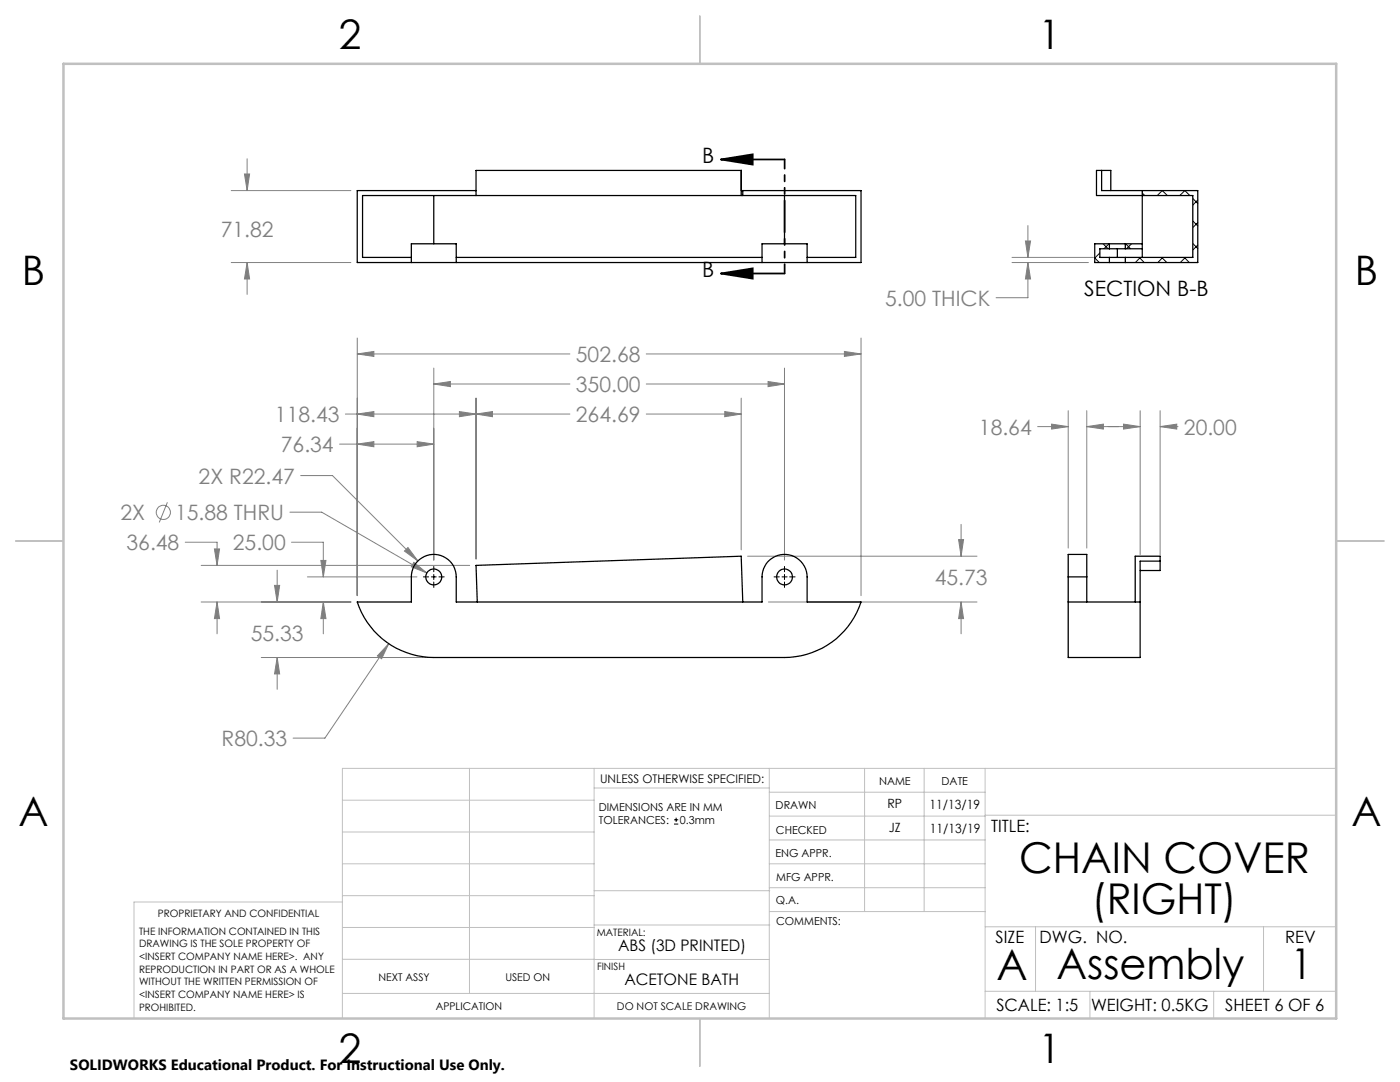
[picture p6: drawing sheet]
<svg xmlns="http://www.w3.org/2000/svg" width="279mm" height="216mm" viewBox="0 0 279 216" stroke-linecap="round" stroke-linejoin="round" font-family="sans-serif">
<g fill="none" stroke="#808080" stroke-width=".2">
<path d="M46.1 38h23.9M48.8 34.7h1l-.5 3.3zM49.3 31.7v6.3M46.1 52.4h23.9M49.3 52.4l.5 3.3h-1zM49.3 52.4v6.3M202 52.4h15.2M202 51.4h16.2M204.6 48.1h1.1l-.6 3.3zM205.1 52.4l.6 3.3h-1.1zM205.1 52.4v7h-6.3M205.1 45v6.4"/>
<path d="M71.3 70.6l3.3-.5v1zM71.3 67.5v51.4M71.3 70.6h42.4M86.6 76.6l3.3-.5v1.1zM86.6 73.4v38.4M86.6 76.6h27.1M95 79.4v32.1M129 76.6h27.6M129 70.6h42.8M147.9 79.4v30.3M153.3 76.1l3.3 .5-3.3 .6zM156.6 73.4v38.4"/>
<path d="M168.5 70.1l3.3 .5-3.3 .5zM171.8 67.5v51.4M60 94.9h6.4l17 17M67.8 88.6h18.8M68.9 82.6h44.8M71.3 82.6l3.3-.5v1zM71.3 88.6l3.3-.5v1zM83.3 88.1l3.3 .5-3.3 .5zM91.7 82.1l3.3 .5-3.3 .5zM95 82.6l3.3-.5v1zM129 82.6h18.9M144.6 82.1l3.3 .5-3.3 .5z"/>
<path d="M207.1 85.1h6.1M209.9 84.6l3.3 .5-3.3 .5zM213.2 82v27.4M216.9 85.1l3.3-.5v1zM216.9 82v27.4M216.9 85.1h10.6M224.2 84.6l3.3 .5-3.3 .5zM227.5 82v28.7M231.5 85.1l3.3-.5v1zM231.5 85.1h3.6M231.5 82v28.7M33.4 100.2l-1.6 4"/>
<path d="M37 108.2h6.3v4.6M40.1 112.8h53.6M42.8 109.5h1l-.5 3.3zM54.8 116.8h1l-.5 3.3zM55.3 113.8v6.3M57.9 102.2h6.3l21 12.1M58.2 108.2h6.3v6.9M61.3 115.1h21.9M64 111.8h1.1l-.6 3.3zM80.7 110l.7-.7 2 2.6zM82.6 112.2l2.6 2.1-3.1-1.2zM149.2 111h45.8"/>
<path d="M191.3 107.7h1l-.5 3.3zM191.8 104.6v6.4M40.1 120.1h29.9M43.3 120.1l.5 3.3h-1zM43.3 120.1v6.4M52.1 131.2h33.2M55.3 131.2l.5 3.3h-1zM55.3 131.2v6.3M64.5 120.1l.6 3.3h-1.1zM64.5 120.1v6.4M77.6 128.4l-1.4 3-.9-.5zM77.6 128.4l-12.8 18.9h-6.3"/>
<path d="M153.4 120.1h41.6M191.8 120.1l.5 3.3h-1zM191.8 120.1v6.4"/>
<circle cx="32.6" cy="102.2" r="1.41"/>
</g>
<g fill="none" stroke="#000" stroke-width=".2">
<path d="M84.5 115.1h1M86.1 115.1h1M86.6 113v1.1M86.6 114.6v1M86.6 116.1v1.1M87.6 115.1h1.1M154.5 115.1h1M156.1 115.1h1M156.6 113v1.1M156.6 114.6v1M156.6 116.1v1.1M157.6 115.1h1.1"/>
<path d="M134.5 164.4h.9M134.5 163.6h.9M134.9 163.2v.8"/>
</g>
<path d="M143.9 31.8l6.3-1v2zM143.9 31.8h12.7M143.9 54.6l6.3-1v2zM143.9 54.6h12.7" fill="none" stroke="#000" stroke-width=".35"/>
<path d="M156.6 31.8v22.8" fill="none" stroke="#000" stroke-width=".35" stroke-dasharray="6.3 1.3 1.3 1.3 1.3 1.3" stroke-dashoffset="4.5"/>
<g fill="none" stroke="#c0c0c0" stroke-width=".2">
<path d="M68.3 159.7h50.3M93.7 153.3v44.9M118.6 153.3v49.9M118.6 157.2h34.9M153.5 153.3v49.9M153.5 158.1h43.1M172.5 153.3v28.6M184.4 153.3v28.6M196.6 153.3v49.9M266.7 153.3h-198.4v49.9M68.3 178.7h50.3M68.3 172.4h50.3"/>
<path d="M68.3 166h50.3M68.3 180h-41.6v23.2M118.6 177.7h35M153.5 167.6h43.1M153.5 162.8h43.1M153.5 172.4h43.1M153.5 177.1h43.1M196.6 162.7h70.1M68.3 198.2h85.2M68.3 191.4l85.2 .1M68.3 185.1h50.3M118.6 184.6h35"/>
<path d="M153.6 181.9h43M196.6 197.8h70.1M196.6 184.9h70.1M206.7 184.9v12.9M217.5 197.8v5.4M242.2 197.8v5.4M252.2 184.9v12.9"/>
</g>
<path d="M139.7 3.2v9.5M3.1 107.9h9.6M266.7 107.9h9.5M139.7 203.2v9.6" fill="none" stroke="#c0c0c0" stroke-width=".25"/>
<path d="M12.7 12.7h254v190.5h-254z" fill="none" stroke="#c0c0c0" stroke-width=".5"/>
<path d="M143.9 31.8l6.3-1v2zM143.9 54.6l6.3-1v2z" fill="#000"/>
<path d="M91.7 82.1l3.3 .5-3.3 .5zM71.3 82.6l3.3-.5v1zM54.8 116.8h1l-.5 3.3zM55.3 131.2l.5 3.3h-1zM64 111.8h1.1l-.6 3.3zM64.5 120.1l.6 3.3h-1.1zM42.8 109.5h1l-.5 3.3zM43.3 120.1l.5 3.3h-1zM83.3 88.1l3.3 .5-3.3 .5zM71.3 88.6l3.3-.5v1zM86.6 76.6l3.3-.5v1.1zM153.3 76.1l3.3 .5-3.3 .6zM71.3 70.6l3.3-.5v1zM168.5 70.1l3.3 .5-3.3 .5zM95 82.6l3.3-.5v1zM144.6 82.1l3.3 .5-3.3 .5zM77.6 128.4l-2.3 2.5 .9 .5zM81.4 109.3l-.7 .7 2.7 1.9zM82.6 112.2l-.5 .9 3.1 1.2zM191.3 107.7h1l-.5 3.3zM191.8 120.1l.5 3.3h-1zM48.8 34.7h1l-.5 3.3zM49.3 52.4l.5 3.3h-1zM209.9 84.6l3.3 .5-3.3 .5zM216.9 85.1l3.3-.5v1zM224.2 84.6l3.3 .5-3.3 .5zM231.5 85.1l3.3-.5v1zM204.6 48.1h1.1l-.6 3.3zM205.1 52.4l.6 3.3h-1.1z" fill="#808080"/>
<g fill="none" stroke="#000" stroke-width=".25">
<path d="M86.6 39v9.6M95 39v-5h53l-.1 5M95 38h-23.7v14.4h10.8M148 38h23.8v14.4h-10.7M148.2 38v1M156.6 39v9.6M219.9 34v4h19.1v14.4h-14.4M221.7 38v-4h-2.9v5h19.3v12.4h-13.5M228 38v13.4M82.1 52.4v-3.8h9v3.8M82.1 52.4h9M82.1 51.4h-9.7v-12.4h98.4v12.4h-9.7"/>
<path d="M91.1 51.4h61M91.1 52.4h61M152.1 52.4h9M152.1 52.4v-3.8h9v3.8M221.4 51.4h3.2M221.4 52.4h3.2M221.4 48.6h3.2M221.4 49.6h3.2M221.4 49.6h-1.9v1.8h1.9M221.4 48.6h-2.9v3.8h2.9M221.4 48.6v1M221.4 51.4v1"/>
<path d="M223 49.6v1.8M224.6 48.6v1M224.6 51.4v1M224.6 48.6h3.4M224.6 49.6h3.4M213.2 115.1v-4.5h3.7v4.5M213.2 115.1h3.7M213.2 115.1v5M216.9 115.1v5M227.5 113.8h4v-2.8h-4.9v9.1M231.5 112h-4v8.1M71.3 120.1h10.8v-5a4.5 4.5 0 0 1 4.5-4.5 4.5 4.5 0 0 1 4.5 4.5v5h61v-5a4.5 4.5 0 0 1 4.5-4.5 4.5 4.5 0 0 1 4.5 4.5v5h10.7a16 16 0 0 1-15.2 11.1h-70a16.1 16.1 0 0 1-15.3-11.1z"/>
<path d="M95.2 120.1l-.2-7.3 52.9-1.8 .3 9.1M213.2 120.1v11.1h14.3v-11.1M213.2 120.1h14.3"/>
<circle cx="86.6" cy="115.1" r="1.6"/>
<circle cx="156.6" cy="115.1" r="1.59"/>
</g>
<g fill="none" stroke="#000" stroke-width=".2">
<path d="M228 38.5l.5 .5M231 39l1-1 1 1M235.4 39l1.1-1 1 1M238.1 39.6l.9 1M239 39.9l-.9 1M219.5 50.5l-1 1 .9 .9M220.1 48.6l1.1 1M221.3 48.6l-1 1M224.6 48.6l1 1M225.8 48.6l-1 1M227.4 51.4l1 1M227.6 51.4l-1 1"/>
<path d="M231.8 51.4l1.1 1M232.1 51.4l-1 1M236.4 51.4l.9 1M236.6 51.4l-1.1 1M238.1 48.6l.9 1M238.1 44.1l.9 1M239 44.4l-.9 1M239 48.9l-.9 1"/>
</g>
<g font-size="8.5">
<text x="203.4" y="174.2">CHAIN COVER</text>
<text x="217.9" y="182.3">(RIGHT)</text>
<text x="198.9" y="195.5">A</text>
<text x="210.8" y="195.4">Assembly</text>
<text x="257.6" y="195.4">1</text>
</g>
<g font-size="8.1">
<text x="67.6" y="9.7">2</text>
<text x="207.3" y="9.7">1</text>
<text x="4.4" y="57">B</text>
<text x="270.4" y="57">B</text>
<text x="3.7" y="164.9">A</text>
<text x="269.7" y="164.9">A</text>
<text x="67.6" y="212.2">2</text>
<text x="207.3" y="212.2">1</text>
</g>
<g font-size="4.2">
<text x="140.1" y="32.5">B</text>
<text x="140.1" y="55.3">B</text>
<text x="216.4" y="59">SECTION B-B</text>
</g>
<g font-size="4.2" fill="#808080">
<text x="44" y="47.3">71.82</text>
<text x="176.7" y="61">5.00 THICK</text>
<text x="114.9" y="72.2">502.68</text>
<text x="114.9" y="78.2">350.00</text>
<text x="54.9" y="84.2">118.43</text>
<text x="114.9" y="84.2">264.69</text>
<text x="195.4" y="86.7">18.64</text>
<text x="236.3" y="86.7">20.00</text>
<text x="56" y="90.2">76.34</text>
<text x="39.6" y="96.5">2X R22.47</text>
<text x="24.1" y="103.8">2X</text>
<text x="34.9" y="103.8">15.88 THRU</text>
<text x="25.2" y="109.8">36.48</text>
<text x="46.5" y="109.8">25.00</text>
<text x="186.5" y="116.7">45.73</text>
<text x="50" y="128">55.33</text>
<text x="44.2" y="148.9">R80.33</text>
</g>
<g font-size="3.4">
<text x="197.8" y="166">TITLE:</text>
<text x="198.7" y="188.1">SIZE</text>
<text x="207.5" y="188.1">DWG. NO.</text>
<text x="256.5" y="188.2">REV</text>
<text x="198.8" y="201.7">SCALE: 1:5</text>
<text x="217.7" y="201.8">WEIGHT: 0.5KG</text>
<text x="244.5" y="201.7">SHEET 6 OF 6</text>
</g>
<g font-size="3.2">
<text x="123.3" y="189.8">ABS (3D PRINTED)</text>
<text x="124.6" y="196.6">ACETONE BATH</text>
</g>
<text font-size="3" x="14" y="213.5">SOLIDWORKS Educational Product. For Instructional Use Only.</text>
<g font-size="2.5">
<text x="177.1" y="161.3">RP</text>
<text x="185.5" y="161.4">11/13/19</text>
<text x="177.4" y="166.1">JZ</text>
<text x="185.6" y="166.2">11/13/19</text>
</g>
<text font-size="2.4" x="119.8" y="156.2">UNLESS OTHERWISE SPECIFIED:</text>
<g font-size="2.2">
<text x="119.5" y="161.8">DIMENSIONS ARE IN MM</text>
<text x="154.8" y="161.4">DRAWN</text>
<text x="175.4" y="156.6">NAME</text>
<text x="187.9" y="156.7">DATE</text>
<text x="119.5" y="164.4">TOLERANCES:</text>
<text x="135.7" y="164.4">0.3mm</text>
<text x="154.9" y="166.3">CHECKED</text>
<text x="154.8" y="171">ENG APPR.</text>
<text x="154.9" y="175.7">MFG APPR.</text>
<text x="154.9" y="180.4">Q.A.</text>
<text x="154.9" y="184.6">COMMENTS:</text>
</g>
<g font-size="2.1">
<text x="75.5" y="195.7">NEXT ASSY</text>
<text x="100.9" y="195.7">USED ON</text>
<text x="86.9" y="201.5">APPLICATION</text>
<text x="123.1" y="201.6">DO NOT SCALE DRAWING</text>
</g>
<g font-size="2">
<text x="31.5" y="182.9">PROPRIETARY AND CONFIDENTIAL</text>
<text x="27.8" y="186.5">THE INFORMATION CONTAINED IN THIS</text>
<text x="27.8" y="189">DRAWING IS THE SOLE PROPERTY OF</text>
<text x="27.8" y="191.6">&lt;INSERT COMPANY NAME HERE&gt;. ANY</text>
<text x="119.1" y="186.7">MATERIAL:</text>
<text x="27.8" y="194.1">REPRODUCTION IN PART OR AS A WHOLE</text>
<text x="27.8" y="196.6">WITHOUT THE WRITTEN PERMISSION OF</text>
<text x="119.1" y="193.5">FINISH</text>
<text x="27.8" y="199.1">&lt;INSERT COMPANY NAME HERE&gt; IS</text>
<text x="27.8" y="201.7">PROHIBITED.</text>
</g>
</svg>
